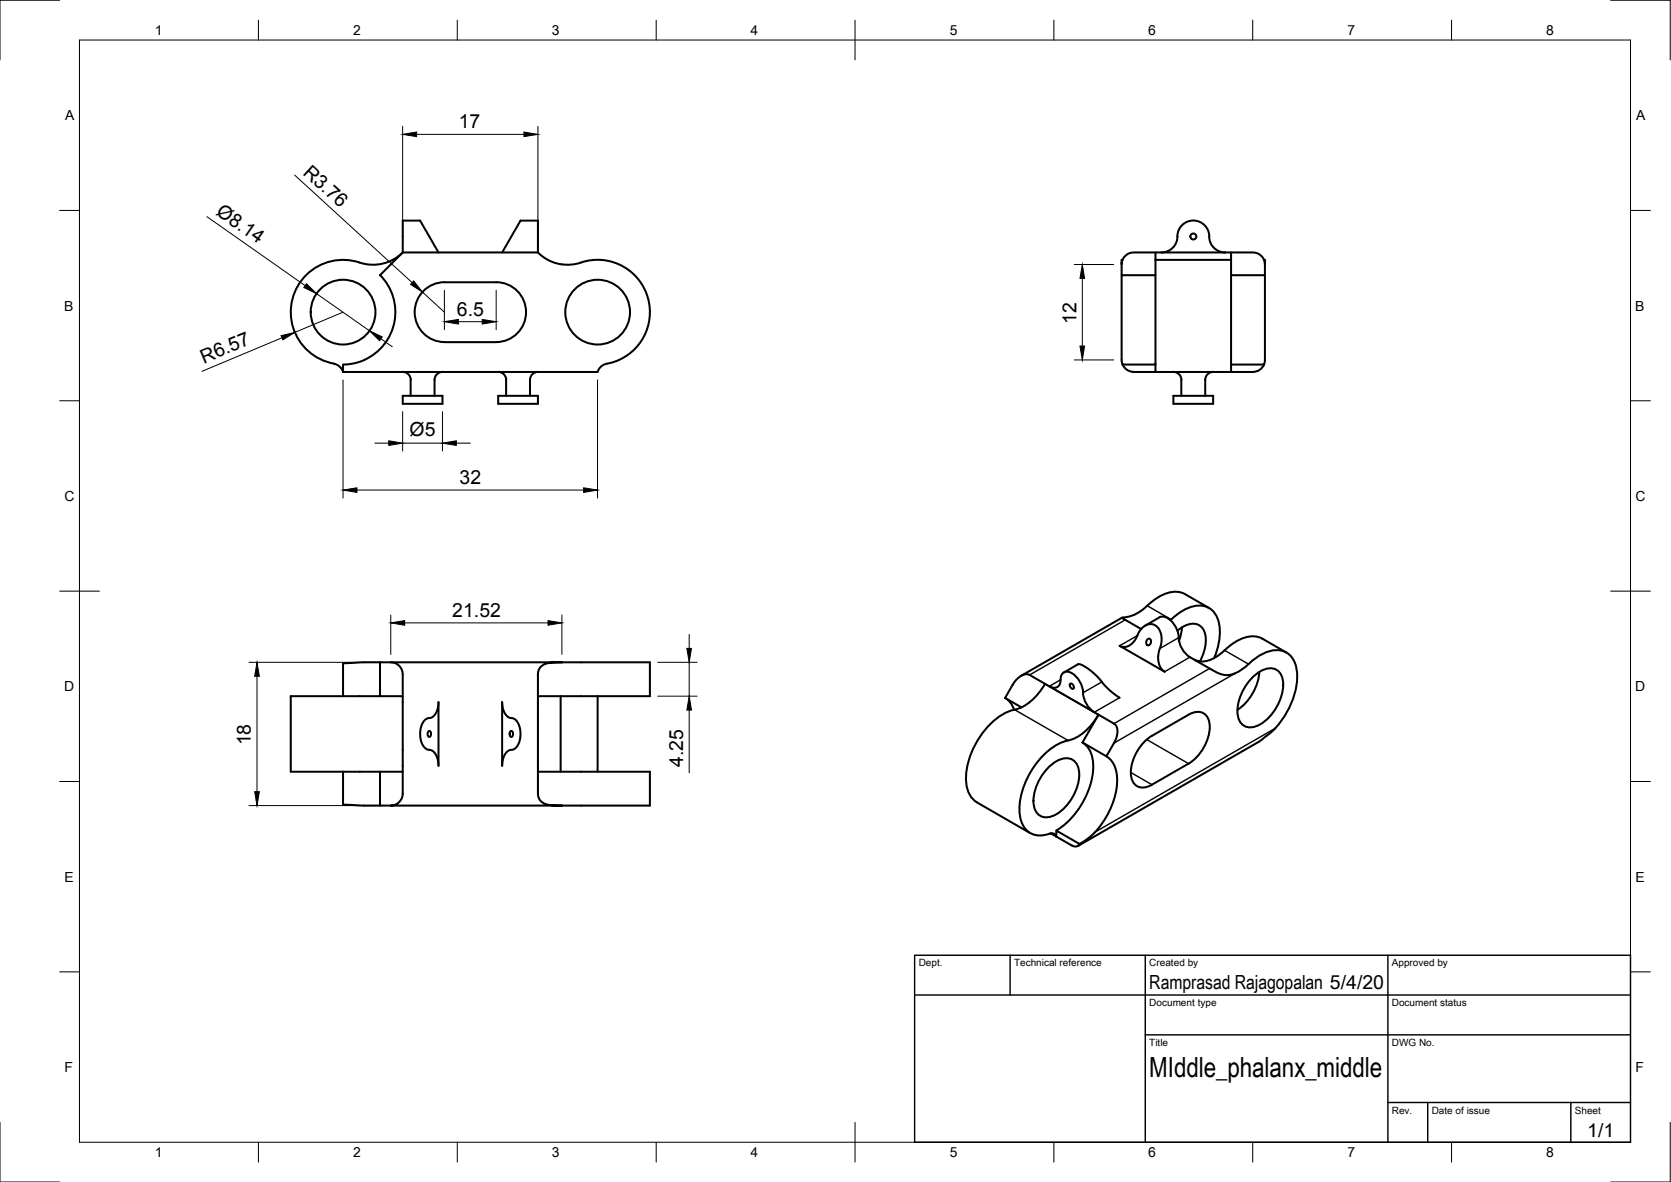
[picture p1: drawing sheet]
<svg xmlns="http://www.w3.org/2000/svg" width="420mm" height="297mm" viewBox="0 0 420 297" stroke-linecap="round" stroke-linejoin="round" font-family="sans-serif">
<!-- layer: Visible -->
<g fill="none" stroke="#000" stroke-width=".51">
<path d="M296 59.4a4 4 0 0 1 4-4 4 4 0 0 1 4 4 4 4 0 0 0 4 4M296.1 59.4a4 4 0 0 1-4.1 4M106.8 72.8a7.3 7.3 0 0 1 5-1.9h13a7.5 7.5 0 0 1 7.5 7.5 7.5 7.5 0 0 1-7.5 7.6h-13a7.5 7.5 0 0 1-7.1-4.9 7.5 7.5 0 0 1 2.1-8.3zM110.3 63.4l-4.7-8h-4.3v7.9a10.5 10.5 0 0 1-12 2.4 13.1 13.1 0 0 0-15.9 10.1 13.1 13.1 0 0 0 10.5 15.6M126.3 63.4l4.6-8h4.4v8M146.1 66a13.2 13.2 0 0 1 16.9 9.6 13.2 13.2 0 0 1-11.1 16l-.9 .7-.7 1.2h-64M146.1 66a10.5 10.5 0 0 1-10-1.8l-.8-.8h-34l-5.7 5.7a13.2 13.2 0 0 1 2.8 14.4 13.2 13.2 0 0 1-12.1 8.1v1.9M282 66.4v2.8M290.5 69.2h-8.5v21.4l.2 .9 .1 .1h8.2M290.5 65.3v28.2M290.5 63.5v1.8M290.5 65.3h19"/>
<path d="M292 63.4h-7a3 3 0 0 0-3 3v-1.1h.3M292 63.4h23a3 3 0 0 1 3.1 3v-1.1h-.3M309.5 69.2h8.6v21.4l-.3 1M309.5 65.3v28.2M309.5 63.5v1.8M318.1 66.4v2.8M83.9 91.4a3 3 0 0 1 2.3 2.1M101.3 99.5h10v2h-10zM101.3 93.5a2 2 0 0 1 2 2v4M111.3 93.5a2 2 0 0 0-2 2v4M125.3 99.5h10v2h-10zM125.3 93.5a2 2 0 0 1 2 2"/>
<path d="M127.3 95.5v4M135.3 93.5a2 2 0 0 0-2 2v4M282.3 91.6a3 3 0 0 0 2.7 1.9M295 99.5h10v2h-10zM295.1 93.5a2 2 0 0 1 2 2M297 95.5v4M305 93.5a2 2 0 0 0-2 2v4M309.5 91.6h8.3M317.8 91.6a3.1 3.1 0 0 1-2.8 1.9h-30M282.1 155.2l-25.3 14.6M288 157.2l3.5-2.1a3.5 3.5 0 0 1 3.9 2.2l.8 1.7a7.3 7.3 0 0 0 2.4 5.7l6.6 3.9 2 .9a5.7 5.7 0 0 0 5.3-1.4 19.4 19.4 0 0 1 6.8-4.5 5.1 5.1 0 0 1 6.8 4.9 20 20 0 0 1-5.8 14.9l-3.6 2.9-45.7 26.3M294.3 155.9a12.2 12.2 0 0 1 7.2-3.7 5.1 5.1 0 0 1 5.1 5l.1 2.2-.3 2.3-1.1 3.7"/>
<path d="M296 158.5a5.2 5.2 0 0 1 5.4-1.5 4.8 4.8 0 0 1 1.7 5.4l-.6 1.9-.8 1.9M297.2 157.7l-.2 1.6-.5 1.7M304 152.8l-6-3.5a6.7 6.7 0 0 0-6.7 .8l-1.9 1.3a12 12 0 0 1-5.2 3.5l-2.1 .4 4.8 2.7M86.3 174.9v-8.2l5-.3h4.2v8.5M95.5 166.4h2.8M98.3 166.4h43l-3.2 .2-1.4 .4-1 1-.4 1.4v30.6l.6 1.3 1.2 .7 1.7 .4h2.5h-43a3 3 0 0 0 3-3v-30a3 3 0 0 0-3-3zM101.2 174.9h-28.1v19h28.1M110.3 176.5v15.9a3.6 3.6 0 0 0-2.4-4 2.97 2.97 0 0 1-2.2-2.9 4.8 4.8 0 0 1 1.7-4.9 2.98 2.98 0 0 0 2.8-3.1zM126.3 176.5a3.6 3.6 0 0 0 2.3 4 2.97 2.97 0 0 1 2.2 2.9 4.8 4.8 0 0 1-1.6 4.9 2.98 2.98 0 0 0-2.9 3.1v1zM141 174.9v19M141.3 166.4h22.1v8.5h-28.1M150.3 174.9v19"/>
<path d="M252.7 175.4l1.4 1.2 .9 1.8M262.8 171.9a12.7 12.7 0 0 1-8.6 6.7 18.7 18.7 0 0 0-10.4 11.9 12 12 0 0 0 0 9.2l1.1 1.4 .7 .5 13.4 7.8M263.8 172.5l-4.9-2.9a3.2 3.2 0 0 0-3.7 1.6l-2.5 4.2 4.1 2.4M263.8 172.5l16.3 9.3a3.2 3.2 0 0 1 .5 3.9l-2.4 4.4M266.7 170.8a1.73 1.73 0 0 1 .8-1.8 1.73 1.73 0 0 1 2 .2 6.4 6.4 0 0 1 2.9 5.6l.4 1.4 .8 1.3 1.6 1.5M266.7 170.8a1.73 1.73 0 0 1-.8 1.8 1.73 1.73 0 0 1-2-.1M267.5 169l3.6-2.1a7.8 7.8 0 0 1 4.4 2.7l.4 .4a20.7 20.7 0 0 0 5.6 5.3M269 171.9a.76 .76 0 0 1 .9 .3 .76 .76 0 0 1-.1 .9l-.7-.4zM281.5 162.3a2.98 2.98 0 0 0 4-1.6 6.4 6.4 0 0 1 2.9-3.7 2.71 2.71 0 0 1 3.6 2.5 8.4 8.4 0 0 1-.7 4.6 4.4 4.4 0 0 0 1.5 4.7zM288.5 160.7a.65 .65 0 0 1 .9 .1 .65 .65 0 0 1-.1 .9 .61 .61 0 0 1-.8 .4 .61 .61 0 0 1-.3-.9zM307.9 163.4a7.6 7.6 0 0 1-7 2.6l-.6-.2M315.2 169.9a5.3 5.3 0 0 1 5.8-1.6 4.6 4.6 0 0 1 1.6 4.8 12.5 12.5 0 0 1-6.6 9.4 3.2 3.2 0 0 1-4.8-2.8 12.3 12.3 0 0 1 4-9.8z"/>
<path d="M316.6 168.9a12.8 12.8 0 0 1-5.5 9.5M317.4 160.5l6 3.5M317.4 160.5a6.7 6.7 0 0 0-6.7 .8l-2.8 2.1M86.3 193.9v8.3l5 .2h4.2v-8.5M107.7 183.9a.45 .45 0 0 1 .6-.1 .45 .45 0 0 1 .1 .6 .49 .49 0 0 1-.4 .8 .49 .49 0 0 1-.5-.7zM128.3 183.8a.5 .5 0 0 1 .6 .1 .5 .5 0 0 1 .1 .6 .49 .49 0 0 1-.5 .7 .49 .49 0 0 1-.4-.8zM135.3 193.9h28.1v8.5h-22.1M263.9 192.6a5.3 5.3 0 0 1 5.8-1.7 4.6 4.6 0 0 1 1.6 4.8 12.5 12.5 0 0 1-6.6 9.4 3.2 3.2 0 0 1-4.8-2.8 12.3 12.3 0 0 1 4-9.7zM272.2 186.6a7 7 0 0 1 2.7 6.8 20.7 20.7 0 0 1-9.3 15.3M272.2 186.6l4-7a12.7 12.7 0 0 1-8.5 6.7 18.4 18.4 0 0 0-10.2 11.2 12 12 0 0 0 0 10.4 5.2 5.2 0 0 0 6.5 1.6 1.16 1.16 0 0 1 1.6 .7M272.2 186.6l6 3.5M278.2 190.1a6.5 6.5 0 0 1 2.7 5.9 19.4 19.4 0 0 1-8.5 15.5l-.9 .6-5.9-3.4v1.5"/>
<path d="M289.7 184.9a11.4 11.4 0 0 0-5.3 10.2 2.99 2.99 0 0 0 4.4 2.5l10.1-5.7a11.4 11.4 0 0 0 5.2-10.2 2.99 2.99 0 0 0-4.4-2.5l-10.1 5.7M95.5 202.4h2.8M264.2 209.4l5.3 3.1a1.32 1.32 0 0 0 2-.4"/>
<circle cx="300" cy="59.4" r=".75"/>
<circle cx="86.3" cy="78.4" r="8.1"/>
<circle cx="150.3" cy="78.4" r="8.1"/>
</g>
<!-- layer: Visible Narrow -->
<g fill="none" stroke="#000" stroke-width=".36">
<path d="M282.9 155.8l-24 13.8M286 159.7l-4.5 2.6M288.5 152.2l6 3.5M255.1 178.4l13.5 7.7M262.8 171.9l13.4 7.7M266.7 170.8l-2.9 1.7M277.1 171.4l-4.8 2.7M281.5 175.3l-6.4 3.7M296.4 160.2l-4.8 2.8M299.2 165.1l-6.4 3.7M304.1 168l-24 13.8M307.9 163.4l6 3.5"/>
<path d="M310.6 169.2l-30.5 17.5M284.3 194.1l5.3 3.1M288.3 185.9l10.6 6M320.7 183l-45.3 26.1"/>
</g>
<!-- layer: Border -->
<g fill="none" stroke="#000" stroke-width=".25">
<path d="M15 .1h-15v15M20 10.1h390v276.9h-390zM65 5.1v5M115 5.1v5M165 5.1v5M215 5.1v10M265 5.1v5M315 5.1v5M365 5.1v5M405 .1h15v15M15 52.9h5M410 52.9h5"/>
<path d="M15 100.7h5M410 100.7h5M15 148.6h10M405 148.6h10M15 196.4h5M410 196.4h5M15 244.2h5M410 244.2h5M0 282.1v14.9h15M65 287v5M115 287v5M165 287v5"/>
<path d="M215 282.1v9.9M265 287v5M315 287v5M365 287v5M420 282.1v14.9h-15"/>
</g>
<!-- layer: TitleBlock -->
<path d="M230 240.1h180v46.9h-180zM230 250h180M254 240.1v9.9M288 240.1v46.9M349 240.1v46.9M288 260.1h122M349 277.1h61M359 277.1v9.9M395 277.1v9.9" fill="none" stroke="#000" stroke-width=".36"/>
<!-- layer: Dimensions -->
<g fill="none" stroke="#000" stroke-width=".25">
<path d="M101.2 31.8v29.7M104.8 33.8h26.9M135.3 31.8v29.7M52 54.4l24.7 17.4M74.1 44l29.5 27M79.6 73.8l13.3 9.3M86.3 78.5l-12.2 5M106.2 73.4l5.5 5.1M111.7 72.9v10M124.8 72.9v10M270.1 66.5h9.9M272.1 70v17"/>
<path d="M70.9 84.9l-20.1 8.4M86.3 95.5v29.7M95.8 85.1l2.8 2.1M115.3 80.8h5.9M150.2 95.5v29.7M270.1 90.5h9.9M94.3 111.4h3.4M101.2 103.5v9.9M101.2 111.4h10.1M111.3 103.5v9.9M114.7 111.4h3.6M89.7 123.2h57"/>
<path d="M98.3 154.5v10M101.7 156.5h36.1M141.3 154.5v10M173.3 159.4v3.5M62.6 166.4h33.6M64.6 170v29M165.4 166.4h9.9M165.4 174.9h9.9M173.3 166.4v8.5M173.3 178.4v15.8M62.6 202.4h33.6"/>
</g>
<g fill="#000" stroke="#000" stroke-width=".25">
<path d="M101.2 33.8l3.6-.6v1.1zM131.7 33.2l3.6 .6-3.6 .5zM77.1 71.3l2.5 2.5-3.2-1.6zM104 70.6l2.2 2.8-3-1.9zM272.1 66.5l.6 3.5h-1.2zM70.7 84.4l3.4-.9-3 1.9zM92.9 83.1l3.2 1.6-.7 .9zM111.7 80.8l3.6-.5v1.1zM121.2 80.3l3.6 .5-3.6 .6zM271.5 87h1.2l-.6 3.5zM97.7 110.8l3.5 .6-3.5 .5zM111.3 111.4l3.4-.6v1.1z"/>
<path d="M86.3 123.2l3.4-.6v1.1zM146.7 122.6l3.5 .6-3.5 .5zM98.3 156.5l3.4-.5v1.1zM137.8 156l3.5 .5-3.5 .6zM64.6 166.4l.6 3.6h-1.2zM172.7 162.9h1.2l-.6 3.5zM173.3 174.9l.6 3.5h-1.2zM64 199h1.2l-.6 3.4z"/>
</g>
<text font-size="7" x="289" y="270.6">MIddle_phalanx_middle</text>
<g font-size="4.9">
<text x="115.4" y="32.3">17</text>
<text x="76" y="43.6" transform="rotate(42 76 43.6)">R3.76</text>
<text x="54.1" y="53.8" transform="rotate(35 54.1 53.8)">Ø8.14</text>
<text x="114.9" y="79.3">6.5</text>
<text x="270.6" y="81.3" transform="rotate(-90 270.6 81.3)">12</text>
<text x="51.2" y="91.4" transform="rotate(-23 51.2 91.4)">R6.57</text>
<text x="103" y="109.6">Ø5</text>
<text x="115.5" y="121.6">32</text>
<text x="113.7" y="155">21.52</text>
<text x="63.1" y="187.3" transform="rotate(-90 63.1 187.3)">18</text>
<text x="171.7" y="192.8" transform="rotate(-90 171.7 192.8)">4.25</text>
<text x="289" y="248.5">Ramprasad Rajagopalan 5/4/20</text>
<text x="399.1" y="285.7">1/1</text>
</g>
<g font-size="3.5">
<text x="39" y="8.8">1</text>
<text x="88.8" y="8.8">2</text>
<text x="138.8" y="8.8">3</text>
<text x="188.7" y="8.8">4</text>
<text x="238.8" y="8.8">5</text>
<text x="288.7" y="8.8">6</text>
<text x="338.8" y="8.8">7</text>
<text x="388.8" y="8.8">8</text>
<text x="16.4" y="30.2">A</text>
<text x="411.4" y="30.2">A</text>
<text x="16.2" y="78">B</text>
<text x="411.2" y="78">B</text>
<text x="16.2" y="125.9">C</text>
<text x="411.2" y="125.9">C</text>
<text x="16.2" y="173.7">D</text>
<text x="411.2" y="173.7">D</text>
<text x="16.2" y="221.6">E</text>
<text x="411.2" y="221.6">E</text>
<text x="16.2" y="269.4">F</text>
<text x="411.2" y="269.4">F</text>
<text x="39" y="290.8">1</text>
<text x="88.8" y="290.8">2</text>
<text x="138.8" y="290.8">3</text>
<text x="188.7" y="290.8">4</text>
<text x="238.8" y="290.8">5</text>
<text x="288.7" y="290.8">6</text>
<text x="338.8" y="290.8">7</text>
<text x="388.8" y="290.8">8</text>
</g>
<g font-size="2.5">
<text x="231" y="242.9">Dept.</text>
<text x="255" y="242.9">Technical reference</text>
<text x="289" y="242.9">Created by</text>
<text x="350" y="242.9">Approved by</text>
<text x="289" y="252.8">Document type</text>
<text x="350" y="252.8">Document status</text>
<text x="289" y="262.9">Title</text>
<text x="350" y="262.9">DWG No.</text>
<text x="350" y="279.9">Rev.</text>
<text x="360" y="279.9">Date of issue</text>
<text x="396" y="279.9">Sheet</text>
</g>
</svg>
